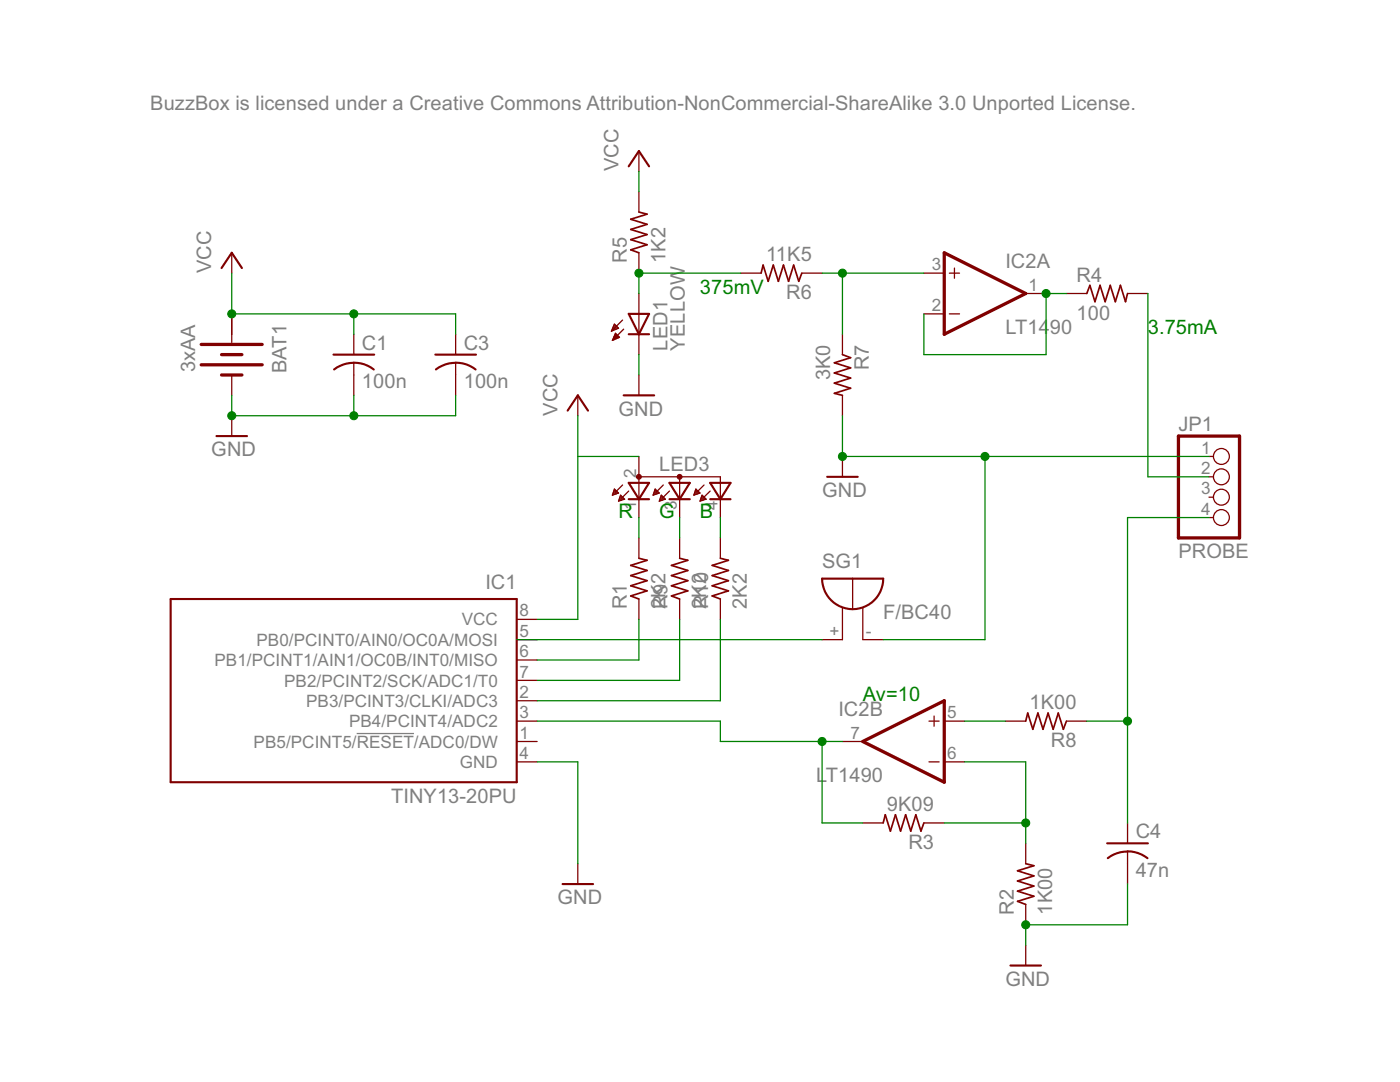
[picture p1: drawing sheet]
<svg xmlns="http://www.w3.org/2000/svg" width="279mm" height="216mm" viewBox="0 0 279 216" stroke-linecap="round" stroke-linejoin="round" font-family="sans-serif">
<path d="M71.2 146.4h11.4" fill="none" stroke="#808080" stroke-width=".25"/>
<g fill="none" stroke="#800000" stroke-width=".42">
<path d="M125.5 33.2l2-3.1 2 3.1M44.2 53.5l2-3.1 2.1 3.1M66.5 70.8h8.2M70.6 72.4a6.3 6.3 0 0 1 4 1.3M70.6 72.4a6.4 6.4 0 0 0-3.9 1.3M86.9 70.8h8.1M90.9 72.4a6.3 6.3 0 0 1 4 1.3M90.9 72.4a6.4 6.4 0 0 0-3.9 1.3M124.5 78.9h6.1M125.5 62.6h4l-2 4.1zM125.5 66.7h4M43.2 87h6.1"/>
<path d="M113.3 81.9l2-3 2 3M125.5 99.6h4M125.5 96.4h4l-2 3.2zM133.6 99.6h4.1M133.6 96.4h4.1l-2.1 3.2zM141.7 96.4h4.1l-2 3.2zM141.7 99.6h4.1M165.1 95.1h6.1M34.1 119.5h69v36.6h-69zM164.1 115.5h12.2a6.1 6.1 0 0 1-6.1 6.1 6.1 6.1 0 0 1-6.1-6.1zM112.3 176.4h6.1M221 168.3h8.1"/>
<path d="M221.1 171.2a6.5 6.5 0 0 1 7.9 0M201.7 192.7h6.1"/>
</g>
<g fill="none" stroke="#800000" stroke-width=".25">
<path d="M127.5 30.1v4.1M127.5 38.2v4.1M46.2 50.4v4.1M127.5 50.4v4.1M127.5 58.6v12.2M147.8 54.5h4.1M160 54.5h4.1M184.4 54.5h4M189.5 54.5h2M190.5 53.5v2M204.7 58.6h4.1M212.8 58.6h4.1"/>
<path d="M225 58.6h4.1M46.2 62.6v5.7M46.2 74.8v4.1M70.6 66.7v4.1M70.6 72.4v6.5M90.9 66.7v4.1M90.9 72.4v6.5M115.3 78.9v4.1M122.1 65.9h.4M122.2 65.7h.8M122.3 65.5h1.1M122.3 67.8h.2"/>
<path d="M122.4 65.3h.8M122.4 67.6h.6M122.4 67.4h1.1M122.5 65h.5M122.5 67.2h1M122.6 64.8h.2M122.6 64.7l.8 .8-1.4 .6zM122.6 67h.7M122.7 66.7h.4M122.8 66.5h.1M122.8 66.5l.8 .8-1.4 .6zM124.2 63.9l-2.2 2.2"/>
<path d="M124.5 65.7l-2.3 2.2M127.5 74.8v4.1M168.1 66.7v4.1M168.1 78.9v4.1M184.4 62.6h4M189.5 62.6h2M46.2 83v4M122.2 98.8h.1M122.3 98.6h.7M122.4 98.3h1M122.4 98.1h.8M122.5 97.9h.5"/>
<path d="M122.6 97.7h.1M122.6 97.6l.8 .8-1.2 .4zM123.5 99.8h.5M123.6 99.6h1.1M123.7 99.4h.7M123.7 99.2h.5M123.8 99h.2M123.8 98.8l.9 .8-1.3 .4zM124.2 96.8l-1.4 1.4M125.5 98l-1.4 1.4M127.5 95.1h16.3v8.2M127.5 91.1v12.2"/>
<path d="M130.4 98.8h.1M130.4 98.6h.7M130.5 98.3h1M130.6 98.1h.7M130.6 97.9h.5M130.7 97.7h.2M130.7 97.6l.9 .8-1.3 .4zM131.6 99.8h.5M131.7 99.6h1.1M131.8 99.4h.8M131.8 99.2h.6M131.9 99h.2"/>
<path d="M132 98.8l.8 .8-1.2 .4zM132.4 96.8l-1.4 1.4M133.6 98l-1.4 1.4M135.6 95.1v8.2M138.5 98.8h.1M138.6 98.6h.6M138.6 98.3h1M138.7 98.1h.7M138.8 97.9h.4M138.8 97.7h.2M138.9 97.6l.8 .8-1.2 .4zM139.8 99.8h.5"/>
<path d="M139.8 99.6h1.1M139.9 99.4h.8M140 99.2h.5M140 99h.3M140.1 98.8l.8 .8-1.2 .4zM140.5 96.8l-1.4 1.4M141.7 98l-1.4 1.4M168.1 91.1v4M241.3 91.1h.9M241.3 95.1h.9M241.3 99.2h.9M127.5 107.3v4.1"/>
<path d="M127.5 119.5v4.1M135.6 107.3v4.1M135.6 119.5v4.1M143.8 107.3v4.1M143.8 119.5v4.1M170.2 115.5v6.1M241.3 103.3h.9M103.1 139.8h4.1M103.1 127.6h4.1M103.1 131.7h4.1M103.1 135.8h4.1M103.1 123.6h4.1"/>
<path d="M168.1 121.3v6.3h-4M172.2 121.3v6.3h4.1M103.1 148h4.1M103.1 143.9h4.1M103.1 152h4.1M168.1 148h4.1M185.4 143.9h2M185.4 152h2M186.4 142.9v2M188.4 143.9h4.1M188.4 152h4.1M200.6 143.9h4.1"/>
<path d="M212.8 143.9h4.1M115.3 172.3v4.1M172.2 164.2h4.1M184.4 164.2h4M204.7 168.3v4M225 164.2v4.1M225 169.9v6.5M204.7 180.5v4M204.7 188.6v4.1"/>
<circle cx="243.8" cy="95.1" r="1.59"/>
<circle cx="243.8" cy="99.2" r="1.59"/>
<circle cx="243.8" cy="91.1" r="1.59"/>
<circle cx="243.8" cy="103.3" r="1.59"/>
</g>
<path d="M188.4 50.4l16.3 8.2-16.3 8.1zM40.2 68.7h12.1M40.2 72.8h12.1M44.2 70.8h4.1M44.2 74.8h4.1M235.2 87h12.2v20.3h-12.2zM172.2 148l16.2-8.2v16.3z" fill="none" stroke="#800000" stroke-width=".66"/>
<path d="M127.5 42.3l1.6 .4-3.2 1.1 3.2 1-3.2 1 3.2 1-3.2 1 3.2 1-3.2 1 1.6 .6M151.9 54.5l.4-1.6 1 3.2 1-3.2 1 3.2 1.1-3.2 1 3.2 1-3.2 1 3.2 .6-1.6M216.9 58.6l.6-1.7 1 3.3 1-3.3 1.1 3.3 1-3.3 1 3.3 1-3.3 1 3.3 .4-1.6M168.1 70.8l1.7 .6-3.3 1 3.3 1-3.3 1 3.3 1-3.3 1.1 3.3 1-3.3 1 1.6 .4M127.5 111.4l1.6 .4-3.2 1 3.2 1-3.2 1.1 3.2 1-3.2 1 3.2 1-3.2 1 1.6 .6M135.6 111.4l1.7 .4-3.3 1 3.3 1-3.3 1.1 3.3 1-3.3 1 3.3 1-3.3 1 1.6 .6M143.8 111.4l1.6 .4-3.3 1 3.3 1-3.3 1.1 3.3 1-3.3 1 3.3 1-3.3 1 1.7 .6M204.7 143.9l.4-1.6 1 3.2 1-3.2 1.1 3.2 1-3.2 1 3.2 1-3.2 1 3.2 .6-1.6M176.3 164.2l.4-1.6 1 3.2 1-3.2 1 3.2 1-3.2 1.1 3.2 1-3.2 1 3.2 .6-1.6M204.7 172.3l1.6 .4-3.2 1.1 3.2 1-3.2 1 3.2 1-3.2 1 3.2 1-3.2 1.1 1.6 .6" fill="none" stroke="#800000" stroke-width=".34"/>
<g fill="#800000" stroke="#800000" stroke-width=".2">
<path d="M127.1 94.9a.49 .49 0 0 1 .8-.1 .49 .49 0 0 1-.2 .8 .49 .49 0 0 1-.7-.5h.6h-.6z" fill-rule="evenodd"/>
<path d="M135.2 94.9a.49 .49 0 0 1 .8-.1 .49 .49 0 0 1-.2 .8 .49 .49 0 0 1-.7-.5h.6h-.6z" fill-rule="evenodd"/>
</g>
<g fill="none" stroke="#008000" stroke-width=".25">
<path d="M127.5 34.2v4M46.2 54.5v8.1h44.7v4.1M147.8 54.5h-20.3v4.1M164.1 54.5h20.3M168.1 54.5v12.2M212.8 58.6h-4v12.2h-24.4v-8.2M229.1 58.6v36.5h12.2M46.2 78.9v4.1h44.7v-4.1M70.6 62.6v4.1M70.6 78.9v4.1M127.5 70.8v4M115.3 83v40.6h-8.1"/>
<path d="M115.3 91.1h12.2M168.1 83v8.1h73.2M196.6 91.1v36.5h-20.3M127.5 103.3v4M135.6 103.3v4M143.8 103.3v4M241.3 103.3h-16.3v60.9M103.1 127.6h61M127.5 123.6v8.1h-20.3M135.6 123.6v12.2h-28.4M143.8 123.6v16.2h-36.6M107.2 152h8.1v20.3"/>
<path d="M107.2 143.9h36.6v4.1h24.3M164.1 148v16.2h8.1M192.5 152h12.2v16.3M192.5 143.9h8.1M216.9 143.9h8.1M188.4 164.2h16.3M225 176.4v8.1h-20.3v4.1"/>
</g>
<g fill="#008000" stroke="#008000" stroke-width=".2">
<circle cx="46.2" cy="62.6" r=".8"/>
<circle cx="70.6" cy="62.6" r=".8"/>
<circle cx="46.2" cy="83" r=".8"/>
<circle cx="70.6" cy="83" r=".8"/>
<circle cx="168.1" cy="91.1" r=".8"/>
<circle cx="196.6" cy="91.1" r=".8"/>
<circle cx="204.7" cy="184.5" r=".8"/>
<circle cx="127.5" cy="54.5" r=".8"/>
<circle cx="168.1" cy="54.5" r=".8"/>
<circle cx="208.8" cy="58.6" r=".8"/>
<circle cx="164.1" cy="148" r=".8"/>
<circle cx="225" cy="143.9" r=".8"/>
<circle cx="204.7" cy="164.2" r=".8"/>
</g>
<g font-size="4.5" fill="#808080">
<text x="30" y="22">BuzzBox is licensed under a Creative Commons Attribution-NonCommercial-ShareAlike 3.0 Unported License.</text>
<text x="123.4" y="34.2" transform="rotate(-90 123.4 34.2)">VCC</text>
<text x="125.1" y="52.5" transform="rotate(-90 125.1 52.5)">R5</text>
<text x="132.8" y="52.5" transform="rotate(-90 132.8 52.5)">1K2</text>
<text x="152.9" y="52.1">11K5</text>
<text x="200.6" y="53.5">IC2A</text>
<text x="42.2" y="54.5" transform="rotate(-90 42.2 54.5)">VCC</text>
<text x="156.9" y="59.7">R6</text>
<text x="214.9" y="56.2">R4</text>
<text x="214.9" y="63.9">100</text>
<text x="72.2" y="69.7">C1</text>
<text x="92.6" y="69.7">C3</text>
<text x="133.2" y="70" transform="rotate(-90 133.2 70)">LED1</text>
<text x="136.6" y="70" transform="rotate(-90 136.6 70)">YELLOW</text>
<text x="200.6" y="66.7">LT14</text>
<text x="209.5" y="66.7">90</text>
<text x="38.9" y="74.3" transform="rotate(-90 38.9 74.3)">3xAA</text>
<text x="57.2" y="74.4" transform="rotate(-90 57.2 74.4)">BAT1</text>
<text x="72.2" y="77.5">100n</text>
<text x="92.6" y="77.5">100n</text>
<text x="165.7" y="75.9" transform="rotate(-90 165.7 75.9)">3K0</text>
<text x="173.4" y="73.9" transform="rotate(-90 173.4 73.9)">R7</text>
<text x="111.3" y="83" transform="rotate(-90 111.3 83)">VCC</text>
<text x="123.4" y="83">GND</text>
<text x="235.2" y="86">JP1</text>
<text x="42.2" y="91.1">GND</text>
<text x="131.6" y="93.9">LED3</text>
<text x="164.1" y="99.2">GND</text>
<text x="164.1" y="113.4">SG1</text>
<text x="235.2" y="111.4">PROBE</text>
<text x="96.9" y="117.5">IC1</text>
<text x="125.1" y="121.6" transform="rotate(-90 125.1 121.6)">R1</text>
<text x="132.8" y="121.6" transform="rotate(-90 132.8 121.6)">2K2</text>
<text x="133.2" y="121.6" transform="rotate(-90 133.2 121.6)">R9</text>
<text x="140.9" y="121.6" transform="rotate(-90 140.9 121.6)">2K2</text>
<text x="141.4" y="121.6" transform="rotate(-90 141.4 121.6)">R10</text>
<text x="149" y="121.6" transform="rotate(-90 149 121.6)">2K2</text>
<text x="176.3" y="123.6">F/BC40</text>
<text x="167.3" y="142.9">IC2B</text>
<text x="205.4" y="141.5">1K00</text>
<text x="209.7" y="149.1">R8</text>
<text x="78.1" y="160.1">TINY13-20PU</text>
<text x="162.9" y="156.1">L</text>
<text x="164.8" y="156.1">T1490</text>
<text x="177" y="161.8">9K09</text>
<text x="226.6" y="167.3">C4</text>
<text x="181.3" y="169.4">R3</text>
<text x="226.6" y="175">47n</text>
<text x="111.3" y="180.5">GND</text>
<text x="202.3" y="182.5" transform="rotate(-90 202.3 182.5)">R2</text>
<text x="210" y="182.5" transform="rotate(-90 210 182.5)">1K00</text>
<text x="200.6" y="196.7">GND</text>
</g>
<g font-size="4.5" fill="#008000">
<text x="139.7" y="58.6">375mV</text>
<text x="229.1" y="66.7">3.75mA</text>
<text x="123.4" y="103.3">R</text>
<text x="131.6" y="103.3">G</text>
<text x="139.7" y="103.3">B</text>
<text x="172.2" y="139.8">Av=10</text>
</g>
<g font-size="3.8" fill="#808080">
<text x="186" y="53.9">3</text>
<text x="205.3" y="58">1</text>
<text x="186" y="62.1">2</text>
<text x="126.9" y="95.5" transform="rotate(-90 126.9 95.5)">2</text>
<text x="239.7" y="90.5">1</text>
<text x="239.7" y="94.6">2</text>
<text x="126.9" y="101.7" transform="rotate(-90 126.9 101.7)">1</text>
<text x="135.1" y="101.7" transform="rotate(-90 135.1 101.7)">3</text>
<text x="143.2" y="101.7" transform="rotate(-90 143.2 101.7)">4</text>
<text x="239.7" y="98.6">3</text>
<text x="239.7" y="102.7">4</text>
<text x="92.1" y="124.8">VCC</text>
<text x="103.7" y="123">8</text>
<text x="51.2" y="128.9">PB0/PCINT0/AIN0/OC0A/MOSI</text>
<text x="103.7" y="127.1">5</text>
<text x="103.7" y="131.1">6</text>
<text x="165.6" y="127.1">+</text>
<text x="172.8" y="127.1">-</text>
<text x="42.8" y="132.9">PB1/PCINT1/AIN1/OC0B/INT0/MISO</text>
<text x="56.7" y="137">PB2/PCINT2/SCK/ADC1/T0</text>
<text x="103.7" y="135.2">7</text>
<text x="61.1" y="141.1">PB3/PCINT3/CLKI/ADC3</text>
<text x="103.7" y="139.3">2</text>
<text x="103.7" y="143.3">3</text>
<text x="189" y="143.3">5</text>
<text x="50.6" y="149.2">PB5/PCINT5/RESET/ADC0/DW</text>
<text x="69.7" y="145.1">PB4/PCINT4/ADC2</text>
<text x="103.7" y="147.4">1</text>
<text x="169.7" y="147.4">7</text>
<text x="91.8" y="153.2">GND</text>
<text x="103.7" y="151.5">4</text>
<text x="189" y="151.5">6</text>
</g>
</svg>
